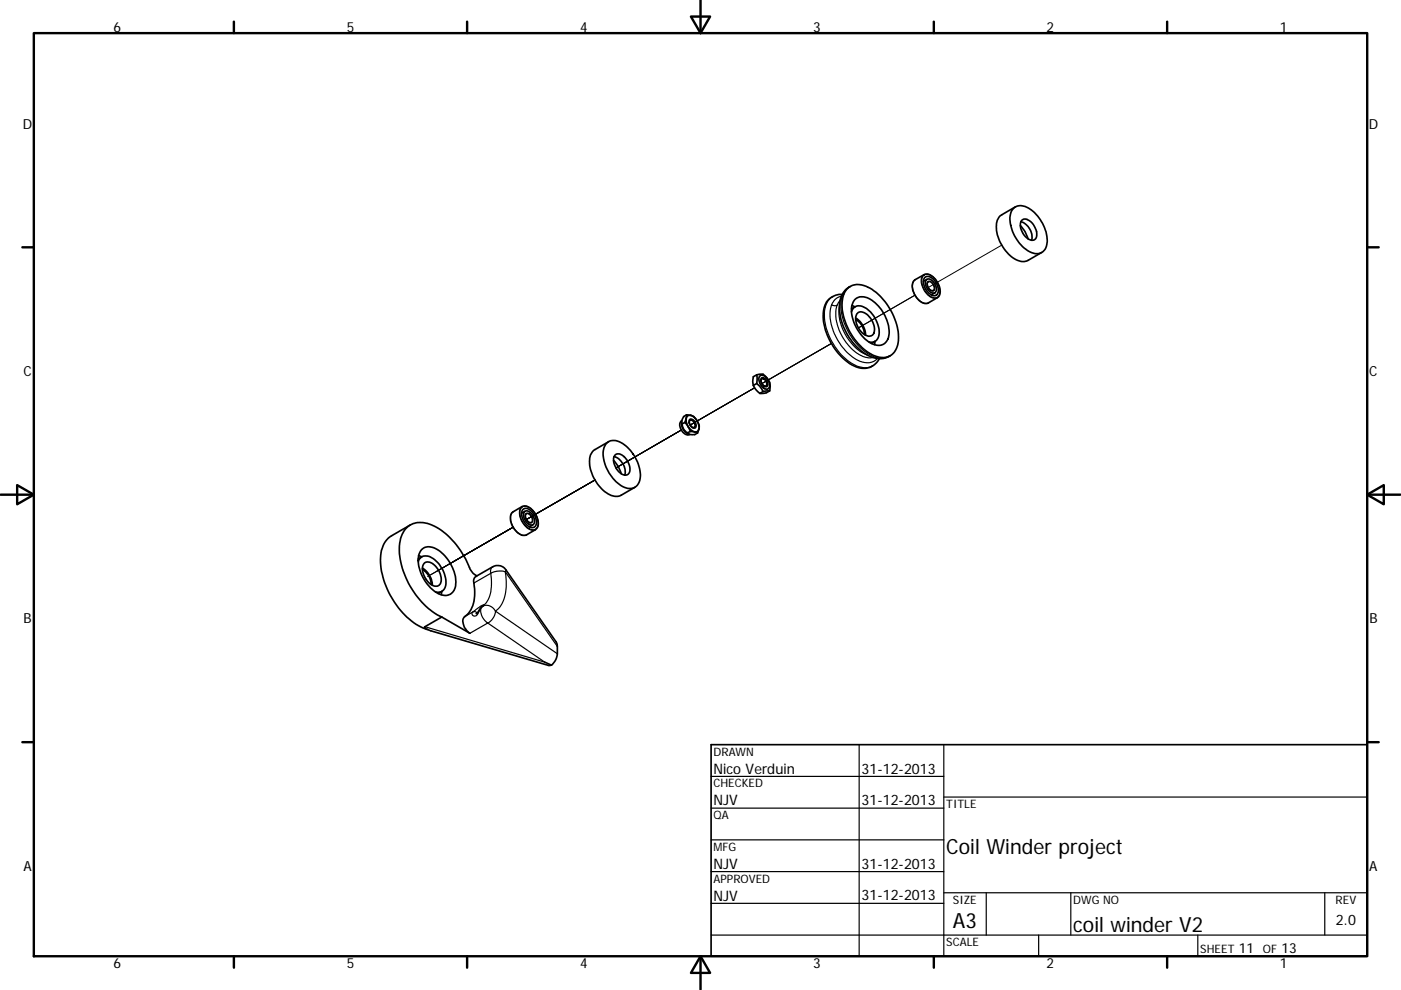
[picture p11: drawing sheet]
<svg xmlns="http://www.w3.org/2000/svg" width="297mm" height="210mm" viewBox="0 0 297 210" stroke-linecap="round" stroke-linejoin="round" font-family="sans-serif">
<path d="M212.4 52l-15.6 9M216.9 49.4h-.1M176.3 72.9l-14.8 8.5M194 62.6l-12 7 .3-.2M130.6 99.2v.1M144.5 91.2l-13.9 8.1M160 82.3l-13.7 7.8M108.8 111.8l-16.3 9.4M108.8 111.8l-15 8.7M108.8 111.8l-17.4 10.1M108.8 111.8l-18.1 10.5M126.2 101.8l-14.6 8.4" fill="none" stroke="#000" stroke-width=".21"/>
<g fill="none" stroke="#000" stroke-width=".25">
<path d="M194 59.3a2.74 2.74 0 0 0 .2 3.6 2.3 2.3 0 0 0 2.6 1.3M195.8 58.5a1.84 1.84 0 0 1 2.5 .8 3.1 3.1 0 0 1 .6 3.6 1.98 1.98 0 0 1-2.6-1 3.1 3.1 0 0 1-.5-3.4zM195.9 58.3a2.23 2.23 0 0 0-.2 2.9 2.95 2.95 0 0 0 2.8 2l.2-.1M196.7 59.8a1.18 1.18 0 0 1 1.5 1.3 .55 .55 0 0 1-.4 .6 .55 .55 0 0 1-.7-.3 1.32 1.32 0 0 1-.4-1.6zM196.8 59.8a1.22 1.22 0 0 1 1 1.8M176.3 64.7a9.8 9.8 0 0 0 2 8.5 7.7 7.7 0 0 0 5.9 3.7l1-.2 .8-.7M176.5 62.9a4.3 4.3 0 0 0-1.7 4.3 12.9 12.9 0 0 0 6.9 10.5 3.9 3.9 0 0 0 3.3-.1M177.5 64.7a9.4 9.4 0 0 0 2.5 8.7 5.7 5.7 0 0 0 5.1 2.4M178 65a10.4 10.4 0 0 0 5.9 10.3M178.1 63.8l-.3 .4a.86 .86 0 0 1-1.5 .5M178.4 62.8a2.71 2.71 0 0 0-2.1 1.9M180 60.9a4.9 4.9 0 0 0-1.6 5.3 12.8 12.8 0 0 0 6.8 9.4 4 4 0 0 0 3.3 0"/>
<path d="M108.8 108.5a2.43 2.43 0 0 0 0 3.3 2.57 2.57 0 0 0 2.9 1.6M110.6 107.6a1.87 1.87 0 0 1 2.6 1 2.85 2.85 0 0 1 .4 3.6 2.03 2.03 0 0 1-2.5-1.1 2.95 2.95 0 0 1-.5-3.5zM110.7 107.4a2.49 2.49 0 0 0 0 3.3 2.54 2.54 0 0 0 2.8 1.7M111.5 108.9a1.22 1.22 0 0 1 1.5 1.4 .55 .55 0 0 1-.4 .6 .55 .55 0 0 1-.7-.3 1.42 1.42 0 0 1-.4-1.7zM111.6 109a1.23 1.23 0 0 1 1 1.8M90.1 132.9l25.4 7.5-12.1-8.3a3.2 3.2 0 0 0 1.6-2.5l13.2 9.1M98.5 130.8l2.8-1.8a1.52 1.52 0 0 1 1.3-.6l-.3 .2a2.3 2.3 0 0 0 .7 3.2l.4 .3-3.8 2.2M101.2 130l-.2 .2M101.2 130h.1M102.3 128.6l-.9 1.4a.69 .69 0 0 1-.6 .7 .69 .69 0 0 1-.7-.6 .59 .59 0 0 1 .5-.4 .59 .59 0 0 1 .6 .3M104.1 121.6l1.2-.4 1.2-.1 .6 .2a9.5 9.5 0 0 1-1.4 7.8l-.7 .5a2.02 2.02 0 0 0-2.7-1 6.3 6.3 0 0 0 1.9-5.8zM104.5 120.2a1.27 1.27 0 0 0-.4 1.4l-3.6 2.1"/>
<path d="M107.2 120.9l-.1 .4 11.1 15.8M182.2 157.9v44.9M200.1 157.9v44.9M150.8 164.7h49.3M150.8 171.4h49.3M150.8 178.1h49.3M200.1 169.1h89.8M150.8 184.9h49.3M150.8 191.6h49.3M150.8 198.3h139.1M200.1 189.4h89.8M209.1 189.4v8.9"/>
<path d="M220.2 198.3v4.5M227 189.4v8.9M254 198.3v4.5M280.9 189.4v8.9"/>
</g>
<g fill="none" stroke="#000" stroke-width=".36">
<path d="M193.9 59.4l2-1.1a2.54 2.54 0 0 1 3 1.8l.3 1a1.79 1.79 0 0 1-.5 2l-1.9 1.1a2.45 2.45 0 0 1-2.8-1.6l-.5-.9a2.21 2.21 0 0 1 .4-2.3zM196.1 58.9a1.58 1.58 0 0 1 2.2 .9 2.19 2.19 0 0 1 .2 2.8 2.07 2.07 0 0 1-2.4-1.6 2.06 2.06 0 0 1 0-2.1zM196.4 59.3a1.54 1.54 0 0 1 2 1.3 .97 .97 0 0 1-.6 1.6 2.12 2.12 0 0 1-1.4-2.9zM196.6 59.2l-.8 .5M196.8 59.8a1.25 1.25 0 0 0 1 1.8M215 44.1a3.1 3.1 0 0 1 4 .7 8 8 0 0 1 2.8 7.5 2.31 2.31 0 0 1-3.6 1 8.3 8.3 0 0 1-4-7.9l.3-.6zM215.3 43.9l-2.9 1.7a3.4 3.4 0 0 0-1 3.8 8.1 8.1 0 0 0 4.8 6l.9 .1 .6-.1 3.1-1.8M216.3 47.8a6.5 6.5 0 0 1 1.7 2.9M216.4 47a3.4 3.4 0 0 1 2.3 3.9M216.7 46.7a1.79 1.79 0 0 1 2.4 1 2.64 2.64 0 0 1 .4 3 1.83 1.83 0 0 1-2.5-1 2.61 2.61 0 0 1-.3-3zM160.4 79.5l-.7 .4-.1 1 .1 .8M160.4 79.5h.3a1.53 1.53 0 0 1 1.9 .7 2.93 2.93 0 0 1 .6 2.7"/>
<path d="M160.4 79.5v1.8M161 79.8a.91 .91 0 0 1 1.5 .3 1.71 1.71 0 0 1 .4 2.3 1.85 1.85 0 0 1-2-2.1zM178.6 62.4a3.9 3.9 0 0 0-4.1 4.4 12.9 12.9 0 0 0 7 11 3.8 3.8 0 0 0 5-1.7M179.7 61.2a3.5 3.5 0 0 1 4.3-.3 12.7 12.7 0 0 1 6.4 11.8 3.4 3.4 0 0 1-5.2 2.7 12.7 12.7 0 0 1-6.6-11.8l.4-1.5zM180.3 60.8a5.2 5.2 0 0 0-2.2 5.8 12.2 12.2 0 0 0 6.9 9.2 4.2 4.2 0 0 0 3.8-.4M180.5 66.1a1.75 1.75 0 0 1 2.9-.8 6.2 6.2 0 0 1 2.9 6.1 1.57 1.57 0 0 1-2.1 1.1M180.6 64.8l.7 .3M181.3 63.5a2.92 2.92 0 0 1 3.9 .5 8.4 8.4 0 0 1 3.2 7.6 2.27 2.27 0 0 1-3.6 1.3 8.3 8.3 0 0 1-4.1-8.3zM181.3 65l-.8 .5M181.4 67.8a3.6 3.6 0 0 1 1.9 3.2M181.4 67.5a4.4 4.4 0 0 1 2.1 3.6M181.7 66.5a1.69 1.69 0 0 1 2.6 .7 3.3 3.3 0 0 1 .8 3.8 1.9 1.9 0 0 1-2.7-.8 3.5 3.5 0 0 1-.7-3.7z"/>
<path d="M184.8 72.9l.7-.5-.1 .7M198.2 62.1l-.8 .4M128.5 94.1a2.7 2.7 0 0 1 3.9 .2 8 8 0 0 1 3.2 7.8 2.29 2.29 0 0 1-3.6 1.1 8.5 8.5 0 0 1-4-7.9zM129 93.7l-2.8 1.7a3.4 3.4 0 0 0-1.1 3.8 8.1 8.1 0 0 0 4.9 6l.9 .1 .6-.1 3.1-1.8M130.1 97.6a6.5 6.5 0 0 1 1.6 2.9M130.2 96.9a3.4 3.4 0 0 1 2.2 3.9M130.4 96.5a1.87 1.87 0 0 1 2.5 1 2.41 2.41 0 0 1 .2 3.2 2.13 2.13 0 0 1-2.5-1.5 2.38 2.38 0 0 1-.2-2.7zM144.5 89.4a2.42 2.42 0 0 0 1.6 2.7M144.6 89.3a1.46 1.46 0 0 0 0 2.1 1.27 1.27 0 0 0 1.6 .7M144.6 89.9l.3 1.1 .9 .8M145.2 89.6l.7 .9M145.2 89.6l-.6 .3"/>
<path d="M145.5 88.7a2.54 2.54 0 0 0 .4 1.8M145.5 88.7l-.3 .9M145.6 88l.8 .1M145.6 88l-.1 .7M145.6 88l-.6 .3-.3 .5-.2 .6 .1 .5M145.8 91.8l.3 .3 .6 .1h.6l.6-.4M145.9 90.5a2.47 2.47 0 0 0 1.4 1.1M145.9 90.5l.5 1M146.3 89a1.2 1.2 0 0 1 1 1.8 1.26 1.26 0 0 1-1-1.8zM146.3 89.2a.92 .92 0 0 1 .9 .4 .92 .92 0 0 1-.1 1.1 1.11 1.11 0 0 1-.8-1.5zM146.4 91.5l.9 .1M146.4 91.5l-.6 .3"/>
<path d="M146.4 88.1a2.39 2.39 0 0 1 1.4 1.1M146.4 88.1a.78 .78 0 0 0-.9 .6M146.4 88.1a1.75 1.75 0 0 1 1.4 1.1M147.3 91.6l.6 .2M147.8 89.2a2.61 2.61 0 0 1 .4 1.8M147.8 89.2a1.74 1.74 0 0 1 .4 1.8M148.2 91l-.3 .8M148.2 91a.68 .68 0 0 1-.9 .6M159.7 81.7l.6 1 .8 .7M160.4 81.3l-.7 .4M160.4 81.3l.7 .6 .7 1.1M161.4 80.2a1.16 1.16 0 0 1 1.3 1.6 .72 .72 0 0 1-.7 .2 .72 .72 0 0 1-.5-.6l-.2-.8z"/>
<path d="M161.5 80.4a.97 .97 0 0 1 .9 .4 .97 .97 0 0 1 0 1.1 1.03 1.03 0 0 1-.9-1.5zM161.8 83l-.7 .4M163.2 82.9l-1 .5h-1.1M163.2 82.9l-1.4 .1M87 111.3l-4 2.3a5.9 5.9 0 0 0-2.3 5.8 17.6 17.6 0 0 0 8.4 13.5l1.5 .6M88.7 119.1a1.85 1.85 0 0 1 3.1-.6 6.2 6.2 0 0 1 2.6 6 1.59 1.59 0 0 1-2 1.1M88.7 117.8l.7 .3M89.4 116.6a2.72 2.72 0 0 1 3.6 .1 8.5 8.5 0 0 1 3.5 7.9 2.38 2.38 0 0 1-3.8 1.2 8.4 8.4 0 0 1-3.9-8.1zM89.4 118.1l-.7 .5M89.9 119.5a1.84 1.84 0 0 1 2.7 .9 3 3 0 0 1 .5 3.7 1.99 1.99 0 0 1-2.6-1.1 3.1 3.1 0 0 1-.6-3.5zM108.7 108.6l2-1.2a2.51 2.51 0 0 1 2.9 1.7 2.5 2.5 0 0 1-.1 3.3l-1.8 1a2.53 2.53 0 0 1-2.9-1.6l-.6-1.5a1.84 1.84 0 0 1 .5-1.7zM110.9 108.1a1.65 1.65 0 0 1 2.3 .9 2.02 2.02 0 0 1 0 2.9 2.82 2.82 0 0 1-2.5-3.5z"/>
<path d="M111.3 108.5a1.68 1.68 0 0 1 2 1.5 .84 .84 0 0 1 0 1 .84 .84 0 0 1-1 .3 2.14 2.14 0 0 1-1-2.8zM111.3 108.4l-.7 .5M111.6 109a1.28 1.28 0 0 0 1 1.8M113 111.3l-.8 .4M89.6 120.5a4.3 4.3 0 0 1 2 3.6M89.6 120.8a3.8 3.8 0 0 1 1.8 3.2M90.6 133.5l25.6 7.6h.7M93.7 130.9l-3.7 2.1 .1 .2 .5 .3M93.7 130.9l5.9 3.4a2.85 2.85 0 0 1-1.3-3.3 6.6 6.6 0 0 0 2.2-6.7v-.6a1.27 1.27 0 0 1 .4-1.4l3.6-2.1a2.12 2.12 0 0 1 2.7 .7l10.7 15.3 .2 .5 .1 2a3.5 3.5 0 0 1-1.3 2.4M93.7 125.5l-.1 .6M93.7 125.4l-.8 .5M101.1 122.1a3.5 3.5 0 0 1-1.8-2.3 15.5 15.5 0 0 0-8.7-8.8 4.3 4.3 0 0 0-5.7 3.7 15.8 15.8 0 0 0 4 12.4 13.7 13.7 0 0 0 4.8 3.8"/>
<path d="M102.4 128.5l-1.4 1.7M115.5 140.4l1.4 .7M150.8 157.9h139.1v44.9h-139.1z"/>
</g>
<g fill="none" stroke="#000" stroke-width=".51">
<path d="M148.5 0v7M7.2 7h282.7v195.8h-282.7zM49.6 4.6v2.4M99 4.6v2.4M146.5 3.5h4.1l-2.1 3.5zM198 4.6v2.4M247.5 4.6v2.4M4.7 52.5h2.5M289.9 52.5h2.4M.1 104.9h7.1M3.6 102.9l3.6 2-3.6 2.1zM289.9 104.9l3.5-2v4.1z"/>
<path d="M289.9 104.9h7M4.7 157.4h2.5M289.9 157.4h2.4M49.6 202.8v2.5M99 202.8v2.5M148.5 202.8l2.1 3.6h-4.1zM148.5 202.8v7.1M198 202.8v2.5M247.5 202.8v2.5"/>
</g>
<g font-size="4.4">
<text x="200.6" y="181.2">Coil Winder project</text>
<text x="202" y="196.8">A3</text>
<text x="227.6" y="197.7">coil winder V2</text>
</g>
<g font-size="3.1">
<text x="151.3" y="164.1">Nico Verduin</text>
<text x="182.7" y="164.1">31-12-2013</text>
<text x="151.3" y="170.8">NJV</text>
<text x="182.7" y="170.8">31-12-2013</text>
<text x="151.3" y="184.3">NJV</text>
<text x="182.7" y="184.3">31-12-2013</text>
<text x="151.3" y="191">NJV</text>
<text x="182.7" y="191">31-12-2013</text>
<text x="283.2" y="196.3">2.0</text>
</g>
<g font-size="2.9">
<text x="24" y="6.8">6</text>
<text x="73.5" y="6.8">5</text>
<text x="123" y="6.8">4</text>
<text x="172.4" y="6.8">3</text>
<text x="221.9" y="6.8">2</text>
<text x="271.4" y="6.8">1</text>
<text x="4.8" y="27.3">D</text>
<text x="290.2" y="27.3">D</text>
<text x="4.9" y="79.8">C</text>
<text x="290.3" y="79.8">C</text>
<text x="5" y="132.2">B</text>
<text x="290.3" y="132.2">B</text>
<text x="4.9" y="184.7">A</text>
<text x="290.3" y="184.7">A</text>
<text x="262.7" y="202.2">11</text>
<text x="271.7" y="202.2">13</text>
<text x="24" y="205.2">6</text>
<text x="73.5" y="205.2">5</text>
<text x="123" y="205.2">4</text>
<text x="172.4" y="205.2">3</text>
<text x="221.9" y="205.2">2</text>
<text x="271.4" y="205.2">1</text>
</g>
<g font-size="2.5">
<text x="151.3" y="160.3">DRAWN</text>
<text x="151.3" y="167">CHECKED</text>
<text x="151.3" y="173.8">QA</text>
<text x="200.6" y="171.4">TITLE</text>
<text x="151.3" y="180.5">MFG</text>
<text x="151.3" y="187.2">APPROVED</text>
<text x="202.1" y="191.7">SIZE</text>
<text x="227.6" y="191.7">DWG NO</text>
<text x="283.2" y="191.7">REV</text>
<text x="200.6" y="200.7">SCALE</text>
<text x="254.5" y="202.2">SHEET</text>
<text x="267.7" y="202.2">OF</text>
</g>
</svg>
